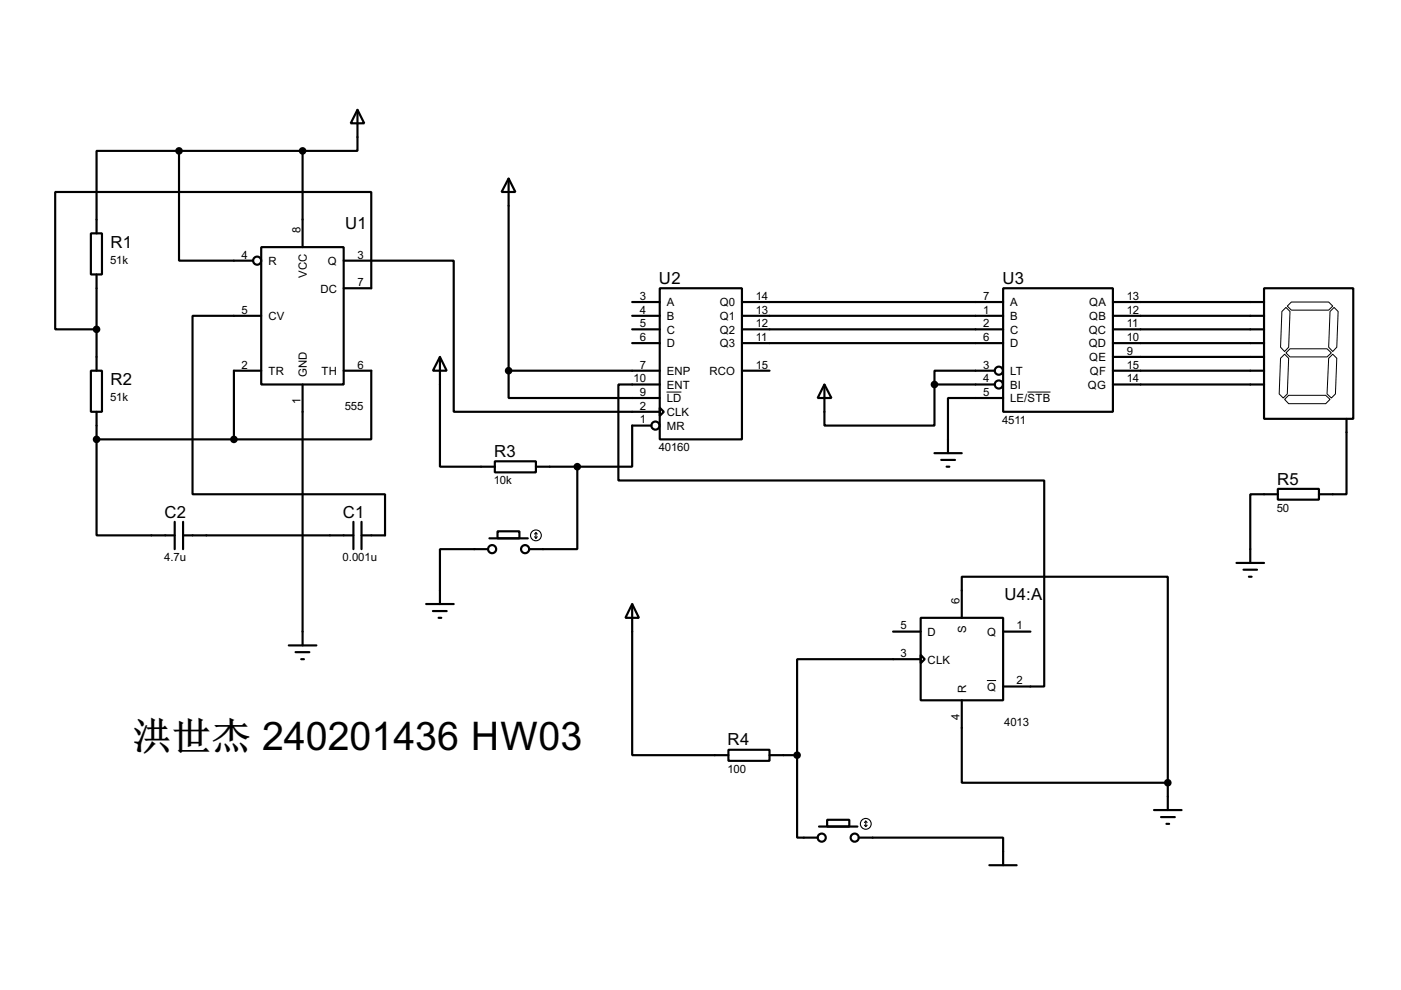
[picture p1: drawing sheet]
<svg xmlns="http://www.w3.org/2000/svg" width="297mm" height="210mm" viewBox="0 0 297 210" stroke-linecap="round" stroke-linejoin="round" font-family="sans-serif">
<g fill="none" stroke="#000" stroke-width=".46">
<path d="M38 32h-17.5v17.5M38 32v23.3h15.7M38 32h26.2M64.2 32v20.4M75.8 23.3l1.4 2.8h-2.8zM75.8 23.3v8.7h-11.6M107.8 37.8l1.5 2.9h-3zM107.8 37.8v40.8M19.3 49.5h2.3v8.7h-2.3zM20.5 58.2v20.4M55.4 52.4h17.5v29.1h-17.5zM72.9 55.3h23.3v32h43.7"/>
<path d="M19.3 78.6h2.3v8.7h-2.3zM55.4 67h-14.6v37.8h40.8v8.7h-4.9M55.4 78.6h-5.8v14.6M72.9 61.1h5.8v-20.4h-67v29.1h8.8M72.9 78.6h5.8v14.6h-29.1M93.3 75.7l1.4 2.9h-2.9zM93.3 75.7v23.2h11.6M107.8 78.6v5.8h32.1M107.8 78.6h32.1M134 64h5.9M134 67h5.9M134 69.8h5.9"/>
<path d="M134 72.8h5.9M139.9 61.1h17.4v32.1h-17.4zM157.3 64h55.4M157.3 67h55.4M157.3 69.8h55.4M157.3 72.8h55.4M157.3 78.6h5.9M210.9 78.6h-12.8v2.9M212.7 61.1h23.3v26.2h-23.3zM236 64h32M236 67h32M236 69.8h32"/>
<path d="M236 72.8h32M236 78.6h32M236 75.7h32M268 61.1h18.9v27.7h-18.9zM20.5 93.2v20.3h16.5M20.5 87.3v5.9M20.5 93.2h29.1M64.2 81.5v55.3M104.9 97.8h8.7v2.4h-8.7zM113.6 98.9h8.8M122.4 98.9v17.5h-10.2M138.1 90.2h-4.1v8.7h-11.6"/>
<path d="M139.9 86.5l.8 .8-.8 .9zM139.9 81.5h-8.8v20.4h90.3v43.7h-8.7M174.8 81.5l1.5 2.9h-2.9zM174.8 81.5v8.7h23.3v-8.7M198.1 81.5h12.8M198.1 96.1h5.8M199.6 97.5h2.9M200.7 98.9h.6M212.7 84.4h-11.7v11.7M236 81.5h32M285.5 88.8v16h-5.9M37 110.6v5.8"/>
<path d="M38.8 113.5h36.1M38.8 110.6v5.8M74.9 110.6v5.8M76.7 110.6v5.8M103.5 116.4h-10.2v11.7M103.8 114.1h8.1M105.5 112.6h4.6v1.5h-4.6zM262.2 119.4h5.8M270.9 103.6h8.7v2.3h-8.7zM270.9 104.8h-5.8v14.6M61.2 136.8h5.9M62.7 138.3h2.9"/>
<path d="M63.9 139.8h.5M90.4 128.1h5.8M91.8 129.6h2.9M93 131h.6M134 128.1l1.5 2.9h-2.9zM134 128.1v32h20.4M189.4 133.9h5.8M195.2 131h17.5v17.5h-17.5zM195.2 138.8l.9 1-.9 .8zM195.2 139.8h-26.2v20.3M203.9 131v-8.7h43.7v43.7M212.7 133.9h5.8"/>
<path d="M263.6 120.8h2.9M264.8 122.3h.6M154.4 159h8.8v2.3h-8.8zM203.9 148.5v17.5h43.7M163.2 160.1h5.8M169 160.1v17.5h4.4M173.6 175.2h8.2M175.4 173.8h4.7v1.4h-4.7zM182.1 177.6h30.6v5.8M244.7 171.8h5.8M246.2 173.2h2.9M247.3 174.7h.6"/>
<path d="M247.6 166v5.8M209.8 183.4h5.7"/>
<circle cx="54.5" cy="55.3" r=".86"/>
<circle cx="211.8" cy="78.6" r=".86"/>
<circle cx="139" cy="90.2" r=".86"/>
<circle cx="211.8" cy="81.5" r=".86"/>
<circle cx="104.3" cy="116.4" r=".86"/>
<circle cx="111.3" cy="116.4" r=".86"/>
<circle cx="174.2" cy="177.6" r=".86"/>
<circle cx="181.2" cy="177.6" r=".86"/>
</g>
<path d="M271.8 66l.8-.8 .9 .8-.3 7.6-.8 .9-.9-.9zM272.4 75.1l.8 .9-.3 7.5-.8 .9-.9-.9 .3-7.5zM272.6 74.8l.9-.8h7.9l.9 .8-.9 .9h-7.9zM272.9 64.9l.9-.9h7.9l.9 .9-.9 .9h-7.9zM281.7 76l.9-.9 .8 .9-.3 7.5-.8 .9-.9-.9zM282 66l.8-.8 .9 .8-.3 7.6-.8 .9-.9-.9zM141.3 83.1h3.2M217.8 83.1h4.9M272.4 84.7l.8-.9h7.9l.9 .9-.9 .9h-7.9zM209.2 144.3h2" fill="none" stroke="#000" stroke-width=".21"/>
<g fill="none" stroke="#000" stroke-width=".23">
<path d="M113.3 113.8l.3 .3M113.6 112.9v1.2M113.6 112.9l-.3 .3M113.6 112.9l.3 .3M113.9 113.8l-.3 .3M183.3 175l.3 .2M183.6 174.1v1.1M183.6 174.1l-.3 .3M183.6 174.1l.2 .3M183.8 175l-.2 .2"/>
<circle cx="113.6" cy="113.5" r="1.15"/>
<circle cx="183.6" cy="174.7" r="1.15"/>
</g>
<g fill="#000" stroke="#000" stroke-width=".46">
<circle cx="38" cy="32" r=".57"/>
<circle cx="64.2" cy="32" r=".57"/>
<circle cx="20.5" cy="69.8" r=".57"/>
<circle cx="107.8" cy="78.6" r=".57"/>
<circle cx="20.5" cy="93.2" r=".57"/>
<circle cx="49.6" cy="93.2" r=".57"/>
<circle cx="122.4" cy="98.9" r=".57"/>
<circle cx="198.1" cy="81.5" r=".57"/>
<circle cx="169" cy="160.1" r=".57"/>
<circle cx="247.6" cy="166" r=".57"/>
</g>
<text font-size="8.4" x="28.1" y="159">洪世杰 240201436 HW03</text>
<g font-size="4">
<text x="23.4" y="52.6">R1</text>
<text x="73.2" y="48.6">U1</text>
<text x="139.7" y="60.2">U2</text>
<text x="212.5" y="60.2">U3</text>
<text x="23.4" y="81.7">R2</text>
<text x="104.7" y="96.9">R3</text>
<text x="270.8" y="102.7">R5</text>
<text x="34.9" y="109.7">C2</text>
<text x="72.7" y="109.7">C1</text>
<text x="213" y="127.2">U4:A</text>
<text x="154.3" y="158.1">R4</text>
</g>
<g font-size="2.7">
<text x="63.7" y="49.5" transform="rotate(-90 63.7 49.5)">8</text>
<text x="23.3" y="55.9">51k</text>
<text x="51.2" y="54.8">4</text>
<text x="56.9" y="56.2">R</text>
<text x="65.1" y="59" transform="rotate(-90 65.1 59)">VCC</text>
<text x="69.5" y="56.2">Q</text>
<text x="75.8" y="54.8">3</text>
<text x="67.9" y="62">DC</text>
<text x="75.8" y="60.7">7</text>
<text x="135.6" y="63.6">3</text>
<text x="141.4" y="65">A</text>
<text x="152.6" y="65">Q0</text>
<text x="160.2" y="63.6">14</text>
<text x="208.4" y="63.6">7</text>
<text x="214.2" y="65">A</text>
<text x="231" y="65">QA</text>
<text x="238.9" y="63.6">13</text>
<text x="51.2" y="66.5">5</text>
<text x="56.9" y="67.9">CV</text>
<text x="135.6" y="66.5">4</text>
<text x="135.6" y="69.4">5</text>
<text x="141.4" y="67.9">B</text>
<text x="141.4" y="70.7">C</text>
<text x="152.6" y="67.9">Q1</text>
<text x="152.6" y="70.7">Q2</text>
<text x="160.2" y="66.5">13</text>
<text x="160.2" y="69.4">12</text>
<text x="208.4" y="66.5">1</text>
<text x="208.4" y="69.4">2</text>
<text x="214.2" y="67.9">B</text>
<text x="214.2" y="70.7">C</text>
<text x="230.8" y="70.7">QC</text>
<text x="231" y="67.9">QB</text>
<text x="238.9" y="66.5">12</text>
<text x="238.9" y="69.4">11</text>
<text x="135.6" y="72.3">6</text>
<text x="141.4" y="73.7">D</text>
<text x="152.6" y="73.7">Q3</text>
<text x="160.2" y="72.3">11</text>
<text x="208.4" y="72.3">6</text>
<text x="214.2" y="73.7">D</text>
<text x="230.8" y="73.7">QD</text>
<text x="231" y="76.6">QE</text>
<text x="238.9" y="72.3">10</text>
<text x="238.9" y="75.2">9</text>
<text x="51.2" y="78.1">2</text>
<text x="56.9" y="79.5">TR</text>
<text x="65.1" y="80" transform="rotate(-90 65.1 80)">GND</text>
<text x="68.1" y="79.5">TH</text>
<text x="75.8" y="78.1">6</text>
<text x="134.3" y="81.1">10</text>
<text x="135.6" y="78.1">7</text>
<text x="135.6" y="83.9">9</text>
<text x="141.4" y="79.5">ENP</text>
<text x="141.4" y="82.4">ENT</text>
<text x="150.4" y="79.5">RCO</text>
<text x="160.2" y="78.1">15</text>
<text x="208.4" y="78.1">3</text>
<text x="208.4" y="81.1">4</text>
<text x="208.4" y="83.9">5</text>
<text x="214.2" y="79.5">LT</text>
<text x="214.2" y="82.4">BI</text>
<text x="230.7" y="82.4">QG</text>
<text x="231.1" y="79.5">QF</text>
<text x="238.9" y="78.1">15</text>
<text x="238.9" y="81.1">14</text>
<text x="23.3" y="85">51k</text>
<text x="63.7" y="85.7" transform="rotate(-90 63.7 85.7)">1</text>
<text x="73.1" y="86.9">555</text>
<text x="135.6" y="86.9">2</text>
<text x="135.6" y="89.8">1</text>
<text x="141.4" y="85.3">LD</text>
<text x="141.4" y="88.2">CLK</text>
<text x="212.5" y="89.8">4511</text>
<text x="214.2" y="85.3">LE/STB</text>
<text x="139.7" y="95.7">40160</text>
<text x="141.4" y="91.2">MR</text>
<text x="104.7" y="102.7">10k</text>
<text x="270.7" y="108.5">50</text>
<text x="34.8" y="119">4.7u</text>
<text x="72.6" y="119">0.001u</text>
<text x="203.5" y="128.1" transform="rotate(-90 203.5 128.1)">6</text>
<text x="191" y="133.5">5</text>
<text x="196.7" y="134.8">D</text>
<text x="204.8" y="134.1" transform="rotate(-90 204.8 134.1)">S</text>
<text x="209.3" y="134.8">Q</text>
<text x="215.5" y="133.5">1</text>
<text x="191" y="139.3">3</text>
<text x="196.7" y="140.7">CLK</text>
<text x="204.8" y="147" transform="rotate(-90 204.8 147)">R</text>
<text x="209.3" y="146.5">Q</text>
<text x="215.5" y="145.1">2</text>
<text x="203.5" y="152.7" transform="rotate(-90 203.5 152.7)">4</text>
<text x="212.9" y="153.9">4013</text>
<text x="154.2" y="163.8">100</text>
</g>
</svg>
